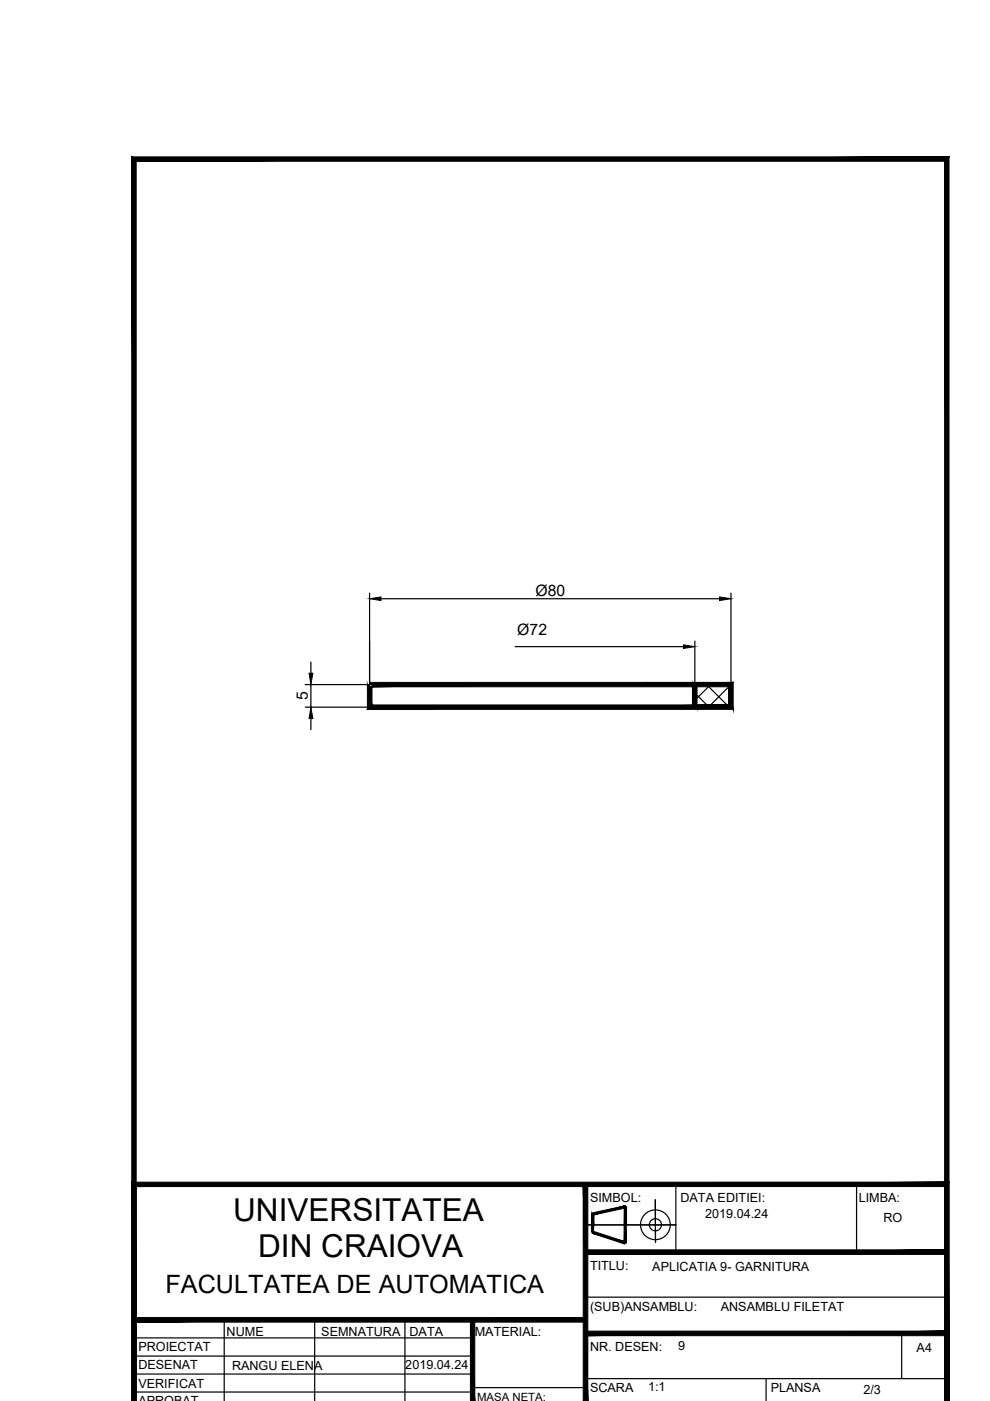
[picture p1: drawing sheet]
<svg xmlns="http://www.w3.org/2000/svg" width="210mm" height="297mm" viewBox="0 0 210 297" stroke-linecap="round" stroke-linejoin="round" font-family="sans-serif">
<!-- layer: 0 -->
<g fill="#000" stroke="#000" stroke-width=".21">
<path d="M78.4 126.9l2.4-.3v.7zM144.9 136.7l2.4 .4-2.4 .4zM152.6 126.6l2.4 .3-2.4 .4zM65.9 149.9l.4 2.4h-.8zM65.5 142.7h.8l-.4 2.4z"/>
<path d="M78.4 144.7v.9l77-.9zM78.4 145.6l77-.9-.9 .9zM154.5 145.6l.9 4.8v-5.7zM154.5 145.6l.9 4.8-.9-.9zM77.9 150.4h77.5l-.9-.9zM77.9 150.4l1-.9h75.6zM77.9 145.1v5.3l1-.9zM77.9 145.1h1v4.4z"/>
<path d="M146.8 145.1v4.8h1zM146.8 145.1h1v4.8z"/>
<path d="M123.7 251.1l.9 45.9v-45.9zM123.7 251.1l.9 45.9h-.9z"/>
<path d="M125.4 257.4v1.9h.5zM125.4 257.4h.5v1.9z"/>
<path d="M125.6 257.2l.1 .4 6.8-2zM125.7 257.6l6.8-2 .2 .5z"/>
<path d="M125.4 257.4l.5 3.8v-3.8zM125.4 257.4l.5 3.8h-.5z"/>
<path d="M132.4 255.9v3.8h.4zM132.4 255.9h.4v3.8z"/>
<path d="M132.4 255.9l.4 7.7v-7.7zM132.4 255.9l.4 7.7h-.5z"/>
<path d="M28.4 279.3v1l95.8-1zM28.4 280.3l95.8-1v1z"/>
<path d="M99.7 279.9l1 17.1v-17.1zM99.7 279.9l1 17.1h-1z"/>
<path d="M125.7 261l-.1 .5 7 1.8zM125.6 261.5l7 1.8-.1 .5z"/>
<path d="M124.2 266h76.5v-1zM124.2 265h76.5l-76.5 1z"/>
<path d="M27.9 250.6v46.4h1zM27.9 250.6l1 1v45.4zM27.9 250.6l1 1 172.3-1zM28.9 251.6l172.3-1-.9 1zM201.2 250.6l-.9 1 .9 45.4zM200.3 251.6l.9 45.4h-.9z"/>
<path d="M27.9 33.3v263.7h1zM27.9 33.3l1 .9v262.8zM27.9 33.3l1 .9 172.3-.9zM28.9 34.2l172.3-.9-.9 .9zM201.2 33.3l-.9 .9 .9 262.8zM200.3 34.2l.9 262.8h-.9z"/>
<path d="M124.2 283.2h76.5v-1zM124.2 282.2h76.5l-76.5 1z"/>
</g>
<g fill="none" stroke="#000" stroke-width=".25">
<path d="M78.4 125.8v18.8M80.8 126.9h71.8M109.2 137.1h35.7M147.3 135.9v8.7M155 125.8v18.8M64.7 149.9h13.1M64.7 145.1h13.1M65.9 140.4v2.3M65.9 145.1v4.8M65.9 152.3v2.4M147.3 146.9l3 3M149.8 145.1l4.8 4.8"/>
<path d="M150.7 145.1l-3.4 3.4M154.1 145.1l.9 .9M155 145.1l-4.8 4.8M155 149.4l-.5 .5M124.2 251.1h.1M124.2 259.7h19.1M138.9 254.4l.1 9M143.3 251.1v14.4M181.6 251.1v14.4M47.5 279.9v17.1M66.7 279.9v17.1M85.9 279.9v17.1"/>
<path d="M124.2 275h76.5M28.4 295.1h71.8M28.4 291.3h71.8M28.4 287.5h71.8M28.4 283.7h71.8M100.2 294.2h24M124.2 292.3h76.5M162.4 292.3v4.7M191.2 282.7v9.6"/>
<circle cx="139" cy="259.7" r="3.2"/>
<circle cx="139" cy="259.7" r="1.29"/>
</g>
<g font-size="6.7">
<text x="49.4" y="258.8">UNIVERSITATEA</text>
<text x="54.7" y="266.4">DIN CRAIOVA</text>
</g>
<text font-size="5.4" x="35.1" y="274.1">FACULTATEA DE AUTOMATICA</text>
<g font-size="3.3">
<text x="113.5" y="126.3">Ø80</text>
<text x="109.7" y="134.6">Ø72</text>
<text x="65.3" y="148.4" transform="rotate(-90 65.3 148.4)">5</text>
</g>
<g font-size="2.7">
<text x="125.1" y="254.9">SIMBOL:</text>
<text x="144.3" y="254.9">DATA EDITIEI:</text>
<text x="182.1" y="254.9">LIMBA:</text>
<text x="149.5" y="258.2">2019.04.24</text>
<text x="187.3" y="259">RO</text>
<text x="125.1" y="269.3">TITLU:</text>
<text x="138.3" y="269.5">APLICATIA 9- GARNITURA</text>
<text x="125.1" y="277.9">(SUB)ANSAMBLU:</text>
<text x="152.8" y="278">ANSAMBLU FILETAT</text>
<text x="29.3" y="286.5">PROIECTAT</text>
<text x="48" y="283.2">NUME</text>
<text x="68.1" y="283.2">SEMNATURA</text>
<text x="86.8" y="283.2">DATA</text>
<text x="100.7" y="283.2">MATERIAL:</text>
<text x="125.1" y="286.5">NR. DESEN:</text>
<text x="143.8" y="286.2">9</text>
<text x="194.4" y="286.6">A4</text>
<text x="29.3" y="290.4">DESENAT</text>
<text x="49.2" y="290.4">RANGU ELENA</text>
<text x="85.9" y="290.4">2019.04.24</text>
<text x="29.3" y="294.2">VERIFICAT</text>
<text x="29.3" y="298">APROBAT</text>
<text x="125.1" y="295.1">SCARA</text>
<text x="137.4" y="295">1:1</text>
<text x="163.4" y="295.1">PLANSA</text>
<text x="183" y="295.6">2/3</text>
</g>
<text font-size="2.4" x="101.2" y="297">MASA NETA:</text>
</svg>
